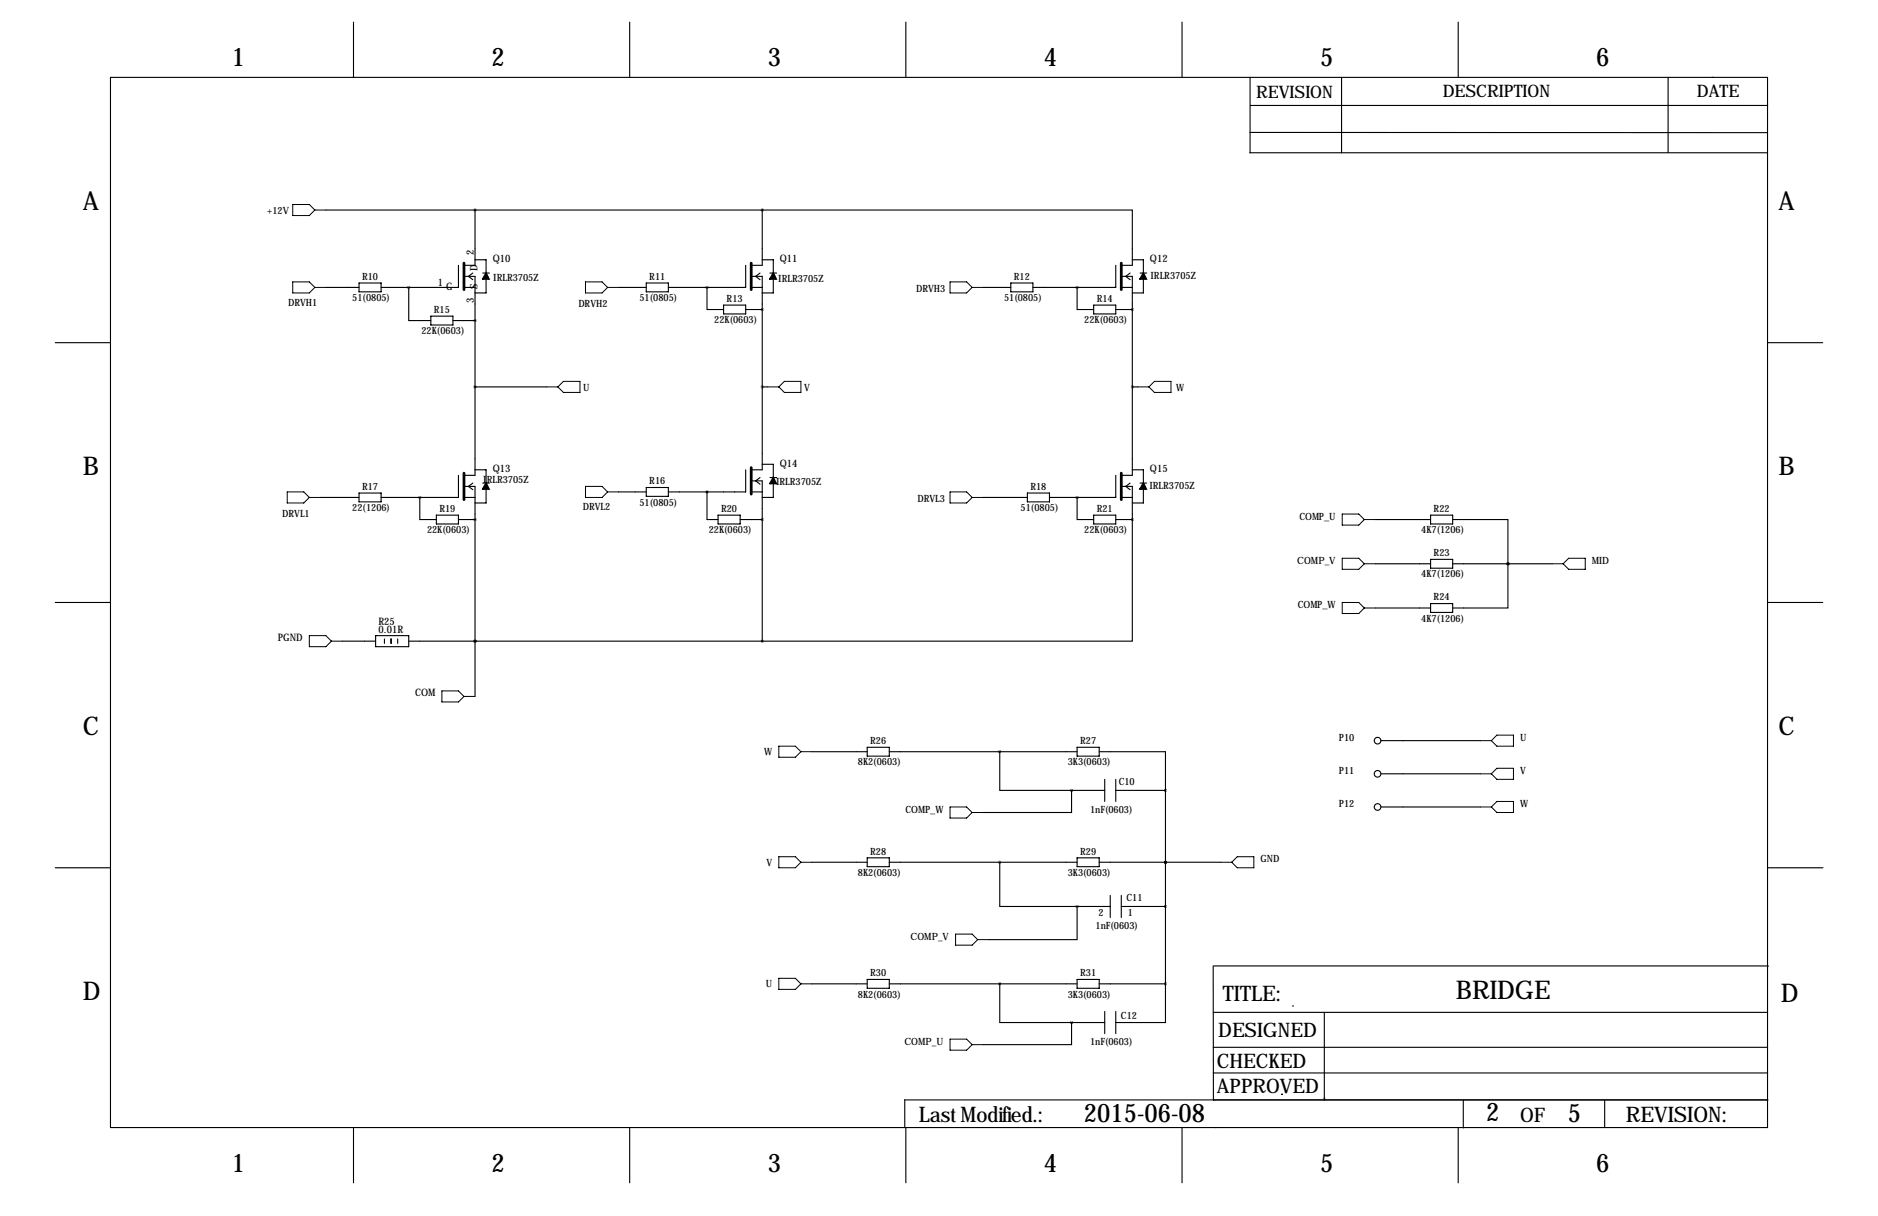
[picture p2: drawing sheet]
<svg xmlns="http://www.w3.org/2000/svg" width="432mm" height="279mm" viewBox="0 0 432 279" stroke-linecap="round" stroke-linejoin="round" font-family="sans-serif">
<g fill="none" stroke="#000" stroke-width=".25">
<path d="M25.4 17.8h381v241.3h-381zM81.3 5.1v12.7M144.8 5.1v12.7M208.3 5.1v12.7M271.8 5.1v12.7M287.4 17.8v17.3M308.5 17.8v17.3M335.3 5.1v12.7M383.5 17.8v17.3M393.7 17.8h.1M287.3 35.1h119M287.4 30.4l119 .1"/>
<path d="M287.5 24.2h119M74.9 48.3h100.4M109.2 48.3v12.7h-2.5M109.2 59.7h2.6v7.6h-2.6M175.3 48.3h85v12.7h-2.5M175.3 48.3v12.7h-2.6M175.3 59.7h2.5v7.6h-2.5M260.3 59.7h2.6v7.6h-2.6M12.7 78.7h12.7M74.9 66h7.6M82.5 65h5.1v2.1h-5.1zM94 66v7.7h5.1"/>
<path d="M99.1 72.6h5v2.1h-5zM104.1 73.7h5.1M105.4 61v5h-17.8M106.7 66h2.5M106.7 63.5h2.5v45.7h-2.5M108.7 62.7l-1 .8 1 .8M111 62.7h1.5M142.2 66h6.4M148.6 65h5.1v2.1h-5.1zM162.6 66v5.1h3.8M166.4 70.1h5v2h-5zM171.4 61v5h-17.7"/>
<path d="M171.4 71.1h3.9M172.7 66h2.6M172.7 63.5h2.6v44.4h-2.6M174.8 62.7l-1.1 .8 1.1 .8M177 62.7h1.6M226.1 66h6.3M232.4 65h5.1v2.1h-5.1zM247.6 66v5.1h3.9M251.5 70.1h5v2h-5zM256.5 61v5h-19M256.5 71.1h3.8M257.8 66h2.5"/>
<path d="M257.8 63.5h2.5v45.7h-2.5M259.8 62.7l-1 .8 1 .8M262.1 62.7h1.6M406.4 78.7h12.7M109.2 88.9h16.5M175.3 88.9h1.2M260.3 88.9h1.3M73.7 114.3h8.8M82.5 113.3h5.1v2h-5.1zM96.5 114.3v5.1h3.8M100.3 118.4h5.1v2h-5.1zM105.4 119.4h3.8"/>
<path d="M105.4 109.2v5.1h-17.8M106.7 114.3h2.5M106.7 111.8h2.5v48.2M108.7 111l-1 .8 1 .7M109.2 107.9h2.6v7.7h-2.6M111 111h1.5M142.2 113h6.4M148.6 112h5.1v2h-5.1zM162.6 113v6.4h2.5M165.1 118.4h5.1v2h-5.1zM170.2 119.4h5.1M171.4 107.9v5.1h-17.7"/>
<path d="M172.7 110.5h2.6v36.8M172.7 113h2.6M174.8 109.7l-1.1 .8 1.1 .8M175.3 106.7h2.5v7.6h-2.5M177 109.7h1.6M226.1 114.3h10.1M236.2 113.3h5.1v2h-5.1zM247.6 114.3v5.1h3.9M251.5 118.4h5v2h-5zM256.5 119.4h3.8M256.5 109.2v5.1h-15.2M257.8 114.3h2.5"/>
<path d="M257.8 111.8h2.5v7.6M259.8 111l-1 .8 1 .7M260.3 119.4v27.9h-85M260.3 107.9h2.6v7.7h-2.6M262.1 111h1.6M316.2 119.4h12.7M328.9 118.4h5.1v2h-5.1zM334 119.4h12.7v10.1M12.7 138.4h12.7M316.2 129.5h12.7M316.2 139.7h12.7M328.9 128.5h5.1v2.1h-5.1z"/>
<path d="M328.9 138.7h5.1v2h-5.1zM334 129.5h22.9M346.7 129.5v10.2h-12.7M346.7 129.5h.1M406.4 138.4h12.7M78.7 147.3h7.7M86.4 146h7.6v2.6h-7.6zM88.4 146.8v1M89.9 146.8v1M91.4 146.8v1M94 147.3h81.3M109.2 147.3h.1"/>
<path d="M186.7 172.7h12.7M199.4 171.7h5.1v2h-5.1zM204.5 172.7h43.1M229.9 172.7v8.9h16.5M247.6 171.7h5.1v2h-5.1zM252.7 172.7h15.3v8.9M254 179.1v5M256.5 179.1v5M317.5 170.2h22.9M317.5 177.8h22.9M12.7 199.4h12.7M186.7 198.1h12.7"/>
<path d="M199.4 197.1h5.1v2h-5.1zM204.5 198.1h43.1M229.9 198.1v10.2h17.7M246.4 181.6v5.1h-20.3M246.4 181.6h7.6M247.6 197.1h5.1v2h-5.1zM252.7 198.1h28M256.5 181.6h11.5M268 198.1h.1M268 181.6v44.5M317.5 185.4h22.9M406.5 199.4h12.7"/>
<path d="M247.6 208.3v7.6h-20.3M247.6 208.3h7.7M255.3 205.7v5.1M257.8 205.7v5.1M257.8 208.3h10.2M186.7 226.1h12.7M199.4 225h5.1v2.1h-5.1zM204.5 226.1h43.1M229.9 226.1v8.8h16.5M246.4 234.9v5.1h-20.3M246.4 234.9h7.6M247.6 225h5.1v2.1h-5.1z"/>
<path d="M252.7 226.1h15.3M254 232.4v5.1M256.5 232.4v5.1M268 226.1v8.8h-11.5M278.9 232.6h127.5M278.9 221.9l.1 30.8M279 221.9l127.5 .1M297.2 231.1h.1M304.5 232.6v20.1M81.3 259.1v12.7M144.8 259.1v12.7M208 252.7l198.5 .1"/>
<path d="M208 252.7v6.4M208.3 259.1v12.7M271.8 259.1v12.7M278.9 246.5h127.5M278.9 240.6h127.5M279.4 259.1h.1M294.6 251.5h.1M304.4 252.3h.1M335.3 259.1v12.7M336.4 252.8v6.4M369 252.7v6.4"/>
<circle cx="316.7" cy="170.2" r=".76"/>
<circle cx="316.7" cy="177.8" r=".76"/>
<circle cx="316.7" cy="185.4" r=".76"/>
</g>
<path d="M106.7 60.5v6M172.7 60.5v6M257.8 60.5v6M106.7 108.7v6.1M172.7 107.4v6.1M257.8 108.7v6.1" fill="none" stroke="#000" stroke-width=".63"/>
<path d="M111.8 62.7l.6 1.4h-1.4zM177.8 62.7l.7 1.4h-1.5zM262.9 62.7l.7 1.4h-1.5zM111.8 111l.6 1.4h-1.4zM177.8 109.7l.7 1.4h-1.5zM262.9 111l.7 1.4h-1.5z" fill="#000" stroke="#000" stroke-width=".38"/>
<g fill="none" stroke="#000" stroke-width=".23">
<path d="M67.3 47h3.8l1.3 1.3-1.3 1.2h-3.8zM72.4 48.3h2.5M67.3 64.8h3.8l1.3 1.2-1.3 1.3h-3.8zM72.4 66h2.5M134.6 64.8h3.8l1.3 1.2-1.3 1.3h-3.8zM139.7 66h2.5M218.4 64.8h3.8l1.3 1.2-1.3 1.3h-3.8zM223.5 66h2.6M125.7 88.9h2.6M128.3 88.9l1.2-1.3h3.8v2.6h-3.8zM176.5 88.9h2.6M179.1 88.9l1.2-1.3h3.8v2.6h-3.8z"/>
<path d="M261.6 88.9h2.6M264.2 88.9l1.2-1.3h3.8v2.6h-3.8zM66 113h3.8l1.3 1.3-1.3 1.3h-3.8zM71.1 114.3h2.6M134.6 111.8h3.8l1.3 1.2-1.3 1.3h-3.8zM139.7 113h2.5M218.4 113h3.8l1.3 1.3-1.3 1.3h-3.8zM223.5 114.3h2.6M308.6 118.1h3.8l1.3 1.3-1.3 1.3h-3.8zM313.7 119.4h2.5M308.6 128.3h3.8l1.3 1.2-1.3 1.3h-3.8zM308.6 138.4h3.8l1.3 1.3-1.3 1.3h-3.8z"/>
<path d="M313.7 129.5h2.5M313.7 139.7h2.5M356.9 129.5h2.5M359.4 129.5l1.3-1.2h3.8v2.5h-3.8zM71.1 146h3.8l1.3 1.3-1.3 1.3h-3.8zM76.2 147.3h2.5M101.6 158.8h3.8l1.3 1.2-1.3 1.3h-3.8zM106.7 160h2.5M179.1 171.4h3.8l1.2 1.3-1.2 1.3h-3.8zM184.1 172.7h2.6M340.4 170.2h2.5M340.4 177.8h2.5"/>
<path d="M344.2 168.9h3.8v2.5h-3.8l-1.3-1.2zM344.2 176.5h3.8v2.6h-3.8l-1.3-1.3zM179.1 196.8h3.8l1.2 1.3-1.2 1.3h-3.8zM184.1 198.1h2.6M218.4 185.4h3.8l1.3 1.3-1.3 1.3h-3.8zM223.5 186.7h2.6M280.7 198.1h2.5M283.2 198.1l1.3-1.3h3.8v2.6h-3.8zM340.4 185.4h2.5M344.2 184.1h3.8v2.6h-3.8l-1.3-1.3zM219.7 214.6h3.8l1.3 1.3-1.3 1.3h-3.8zM224.8 215.9h2.5"/>
<path d="M179.1 224.8h3.8l1.2 1.3-1.2 1.2h-3.8zM184.1 226.1h2.6M218.4 238.8h3.8l1.3 1.2-1.3 1.3h-3.8zM223.5 240h2.6"/>
</g>
<path d="M267.9 198.1a.05 .05 0 0 0 .1 0 .05 .05 0 0 0-.1 0zM267.9 181.6a.05 .05 0 0 0 .1 0 .05 .05 0 0 0-.1 0zM229.8 172.7a.05 .05 0 0 0 .1 0 .05 .05 0 0 0-.1 0zM247.6 208.3a.05 .05 0 0 0 .1 0 .05 .05 0 0 0-.1 0zM267.9 208.3a.05 .05 0 0 0 .1 0 .05 .05 0 0 0-.1 0zM229.8 198.1a.05 .05 0 0 0 .1 0 .05 .05 0 0 0-.1 0zM229.8 226.1a.05 .05 0 0 0 .1 0 .05 .05 0 0 0-.1 0zM267.9 198.1a.05 .05 0 0 0 .1 0 .05 .05 0 0 0-.1 0zM267.9 226.1a.05 .05 0 0 0 .1 0 .05 .05 0 0 0-.1 0zM175.2 48.3a.05 .05 0 0 0 .1 0 .05 .05 0 0 0-.1 0zM175.2 88.9a.05 .05 0 0 0 .1 0 .05 .05 0 0 0-.1 0zM162.5 66a.05 .05 0 0 0 .1 0 .05 .05 0 0 0-.1 0zM175.2 71.1a.05 .05 0 0 0 .1 0 .05 .05 0 0 0-.1 0zM162.5 113a.05 .05 0 0 0 .1 0 .05 .05 0 0 0-.1 0zM260.3 71.1a.05 .05 0 0 0 .1 0 .05 .05 0 0 0-.1 0zM260.3 88.9a.05 .05 0 0 0 .1 0 .05 .05 0 0 0-.1 0zM247.6 66a.05 .05 0 0 0 .1 0 .05 .05 0 0 0-.1 0zM247.6 114.3a.05 .05 0 0 0 .1 0 .05 .05 0 0 0-.1 0zM175.2 147.3a.05 .05 0 0 0 .1 0 .05 .05 0 0 0-.1 0zM260.3 119.4a.05 .05 0 0 0 .1 0 .05 .05 0 0 0-.1 0zM175.2 119.4a.05 .05 0 0 0 .1 0 .05 .05 0 0 0-.1 0z" fill="#000" stroke="#000" stroke-width=".63"/>
<g font-size="5.9">
<text x="53.3" y="15.2">1</text>
<text x="113" y="15.2">2</text>
<text x="176.5" y="15.2">3</text>
<text x="240" y="15.2">4</text>
<text x="303.5" y="15.2">5</text>
<text x="367" y="15.2">6</text>
<text x="19" y="48.3">A</text>
<text x="408.9" y="48.3">A</text>
<text x="19" y="109.2">B</text>
<text x="408.9" y="109.2">B</text>
<text x="19" y="168.9">C</text>
<text x="408.9" y="168.9">C</text>
<text x="19" y="229.9">D</text>
<text x="334.7" y="229.6">BRIDGE</text>
<text x="409.4" y="230.1">D</text>
<text x="249.2" y="257.8">2015-06-08</text>
<text x="341.7" y="257.6">2</text>
<text x="360.5" y="257.8">5</text>
<text x="53.3" y="269.2">1</text>
<text x="113" y="269.2">2</text>
<text x="176.5" y="269.2">3</text>
<text x="240" y="269.2">4</text>
<text x="303.5" y="269.2">5</text>
<text x="367" y="269.2">6</text>
</g>
<g font-size="4.9">
<text x="281.2" y="230">TITLE:</text>
<text x="211.2" y="257.9">Last Modified.:</text>
<text x="373.8" y="257.9">REVISION:</text>
</g>
<g font-size="4.6">
<text x="280.1" y="238.3">DESIGNED</text>
<text x="279.8" y="245.5">CHECKED</text>
<text x="279.8" y="251.2">APPROVED</text>
<text x="349.5" y="257.7">OF</text>
</g>
<g font-size="4">
<text x="288.8" y="22.6">REVISION</text>
<text x="331.7" y="22.4">DESCRIPTION</text>
<text x="390.1" y="22.4">DATE</text>
</g>
<g font-size="2.4">
<text x="109" y="58.7" transform="rotate(-90 109 58.7)">2</text>
<text x="100.6" y="65.8">1</text>
<text x="109.8" y="62.2" transform="rotate(-90 109.8 62.2)">D</text>
<text x="113.3" y="60.2">Q10</text>
<text x="179.3" y="60.2">Q11</text>
<text x="264.4" y="60.2">Q12</text>
<text x="102.6" y="66.6">G</text>
<text x="109" y="69.5" transform="rotate(-90 109 69.5)">3</text>
<text x="109.8" y="66.3" transform="rotate(-90 109.8 66.3)">S</text>
<text x="179.3" y="107.2">Q14</text>
<text x="113.3" y="108.5">Q13</text>
<text x="264.4" y="108.5">Q15</text>
<text x="87" y="143.5">R25</text>
<text x="63.9" y="147.3">PGND</text>
<text x="87.1" y="145.4">0.01R</text>
<text x="95.5" y="160">COM</text>
</g>
<g font-size="2.3">
<text x="61.4" y="49.1">+12V</text>
<text x="83.2" y="64.3">R10</text>
<text x="113.4" y="64.6">IRLR3705Z</text>
<text x="149.3" y="64.3">R11</text>
<text x="178.9" y="64.9">IRLR3705Z</text>
<text x="233.1" y="64.3">R12</text>
<text x="264.5" y="64.1">IRLR3705Z</text>
<text x="66.2" y="70.4">DRVH1</text>
<text x="81" y="69.2">51(0805)</text>
<text x="99.8" y="71.9">R15</text>
<text x="133" y="70.5">DRVH2</text>
<text x="147" y="69.2">51(0805)</text>
<text x="167.1" y="69.3">R13</text>
<text x="210.7" y="67">DRVH3</text>
<text x="230.9" y="69.2">51(0805)</text>
<text x="252.2" y="69.3">R14</text>
<text x="96.9" y="76.8">22K(0603)</text>
<text x="164.2" y="74.3">22K(0603)</text>
<text x="249.3" y="74.3">22K(0603)</text>
<text x="134.1" y="89.9">U</text>
<text x="184.9" y="89.9">V</text>
<text x="270.5" y="89.8">W</text>
<text x="83.2" y="112.5">R17</text>
<text x="111.1" y="111.1">IRLR3705Z</text>
<text x="149.3" y="111.3">R16</text>
<text x="178.4" y="111.3">IRLR3705Z</text>
<text x="236.9" y="112.5">R18</text>
<text x="264.3" y="112.4">IRLR3705Z</text>
<text x="64.9" y="118.8">DRVL1</text>
<text x="81" y="117.4">22(1206)</text>
<text x="101" y="117.6">R19</text>
<text x="134" y="117.2">DRVL2</text>
<text x="147" y="116.2">51(0805)</text>
<text x="165.8" y="117.6">R20</text>
<text x="210.9" y="115.3">DRVL3</text>
<text x="234.7" y="117.4">51(0805)</text>
<text x="252.2" y="117.6">R21</text>
<text x="298.8" y="119.4">COMP_U</text>
<text x="329.6" y="117.6">R22</text>
<text x="98.2" y="122.5">22K(0603)</text>
<text x="162.9" y="122.5">22K(0603)</text>
<text x="249.3" y="122.5">22K(0603)</text>
<text x="326.8" y="122.5">4K7(1206)</text>
<text x="298.3" y="129.5">COMP_V</text>
<text x="329.6" y="127.8">R23</text>
<text x="366" y="129.5">MID</text>
<text x="326.8" y="132.7">4K7(1206)</text>
<text x="329.6" y="137.9">R24</text>
<text x="298.4" y="139.7">COMP_W</text>
<text x="326.8" y="142.8">4K7(1206)</text>
<text x="175.7" y="173.5">W</text>
<text x="200.1" y="170.9">R26</text>
<text x="248.3" y="170.9">R27</text>
<text x="307.8" y="170.3">P10</text>
<text x="349.5" y="170.2">U</text>
<text x="197.2" y="175.9">8K2(0603)</text>
<text x="245.5" y="175.9">3K3(0603)</text>
<text x="307.8" y="177.9">P11</text>
<text x="349.5" y="177.8">V</text>
<text x="257.2" y="180.4">C10</text>
<text x="307.8" y="185.5">P12</text>
<text x="349.5" y="185.4">W</text>
<text x="208.2" y="186.7">COMP_W</text>
<text x="250.6" y="186.7">1nF(0603)</text>
<text x="200.1" y="196.3">R28</text>
<text x="248.3" y="196.3">R29</text>
<text x="176.2" y="198.9">V</text>
<text x="197.2" y="201.3">8K2(0603)</text>
<text x="245.5" y="201.3">3K3(0603)</text>
<text x="289.8" y="198.1">GND</text>
<text x="259" y="207.1">C11</text>
<text x="209.4" y="215.9">COMP_V</text>
<text x="251.9" y="213.4">1nF(0603)</text>
<text x="252.6" y="210.4">2</text>
<text x="259.3" y="210.4">1</text>
<text x="176.1" y="226.9">U</text>
<text x="200.1" y="224.3">R30</text>
<text x="248.3" y="224.3">R31</text>
<text x="197.2" y="229.2">8K2(0603)</text>
<text x="245.5" y="229.2">3K3(0603)</text>
<text x="257.7" y="234">C12</text>
<text x="208" y="240">COMP_U</text>
<text x="250.6" y="240">1nF(0603)</text>
</g>
</svg>
